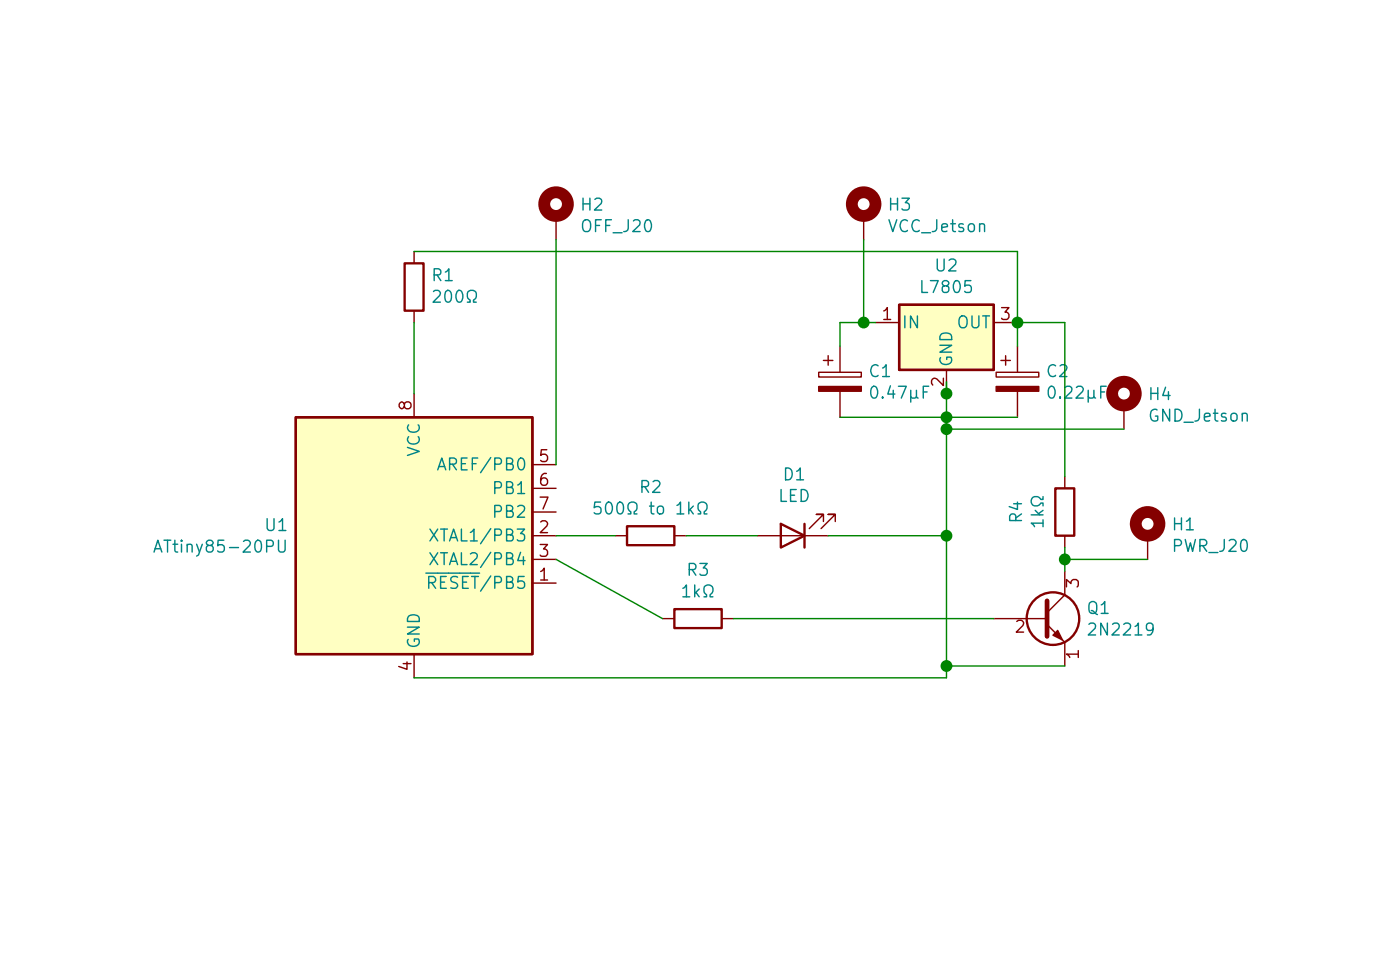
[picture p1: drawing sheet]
<svg xmlns="http://www.w3.org/2000/svg" width="150mm" height="102mm" viewBox="0 0 150 102" stroke-linecap="round" stroke-linejoin="round" font-family="sans-serif">
<g fill="none" stroke="#840000" stroke-width=".25">
<path d="M43.4 28.2h2.1v5.1h-2.1zM96.5 32.7h10.2v7h-10.2zM31.7 44.7h25.4v25.4h-25.4zM67.3 56.4h5.1v2.1h-5.1zM83.8 56.2l2.6 1.2-2.6 1.3zM86.4 56.2v2.5M113.3 52.4h2v5h-2zM72.4 65.3h5.1v2.1h-5.1z"/>
<circle cx="113" cy="66.3" r="2.82"/>
</g>
<g fill="none" stroke="#840000" stroke-width=".15">
<path d="M44.4 27v1.2M44.4 33.3v1.3M59.7 23.2v2.5M87.9 39.9h4.6v.5h-4.6zM88.4 38.7h1M88.9 38.1v1.1M90.2 37.1v2.8M92.7 23.2v2.5M94 34.6h2.5M101.6 39.7v2.5M106.7 34.6h2.5M106.9 39.9h4.6v.5h-4.6z"/>
<path d="M107.4 38.7h1.1M107.9 38.1v1.1M109.2 37.1v2.8M44.4 42.2v2.5M57.1 57.4h2.6M57.1 60h2.6M57.1 49.8h2.6M57.1 52.4h2.6M57.1 54.9h2.6M66 57.4h1.3M72.4 57.4h1.3M81.3 57.4h7.6"/>
<path d="M88.4 55.9v-.7h-.8h.8l-1.5 1.5M89.7 55.9v-.7h-.8h.8l-1.6 1.5M90.2 42v2.7M109.2 42v2.7M114.3 51.1v1.3M114.3 57.4v1.3M120.6 43.5v2.5M123.2 57.4v2.6M44.4 70.1v2.6M57.1 62.5h2.6M71.1 66.3h1.3M77.5 66.3h1.2"/>
<path d="M106.7 66.3h5.7M112.4 67l1.9 1.9v2.5M114.3 61.3v2.5l-1.9 1.9"/>
</g>
<g fill="none" stroke="#008484" stroke-width=".15">
<path d="M46.5 31.3l.2-.2h.3l.2 .2 .1 .2-.1 .2-.7 .7h.8M50.2 32.4h.3v-.2a.54 .54 0 0 1-.3-.8 .54 .54 0 0 1 .8-.2 .59 .59 0 0 1-.2 1v.2h.3M16.5 59.2l.4-1.3 .5 1.3M16.6 58.8h.6M29.9 57.9v1.1l.2 .2h.4l.1-.2v-1.1M46.2 56.7l.8 1.3M46.2 59.3l.8 1.2M47 50.4l.4-1.3 .5 1.3M47 56.7l-.8 1.3M47 59.3l-.8 1.2M47.1 50h.6M64.5 53.8h-.6l-.1 .7 .2-.2h.3l.2 .2v.5a.49 .49 0 0 1-.6 .1l-.1-.1"/>
<path d="M65.2 53.9a.28 .28 0 0 1 .3 0 .28 .28 0 0 1 .2 .2 .64 .64 0 0 1-.4 1 .83 .83 0 0 1-.1-1.2zM74.1 54.6l.3 .5M74.4 54.3l-.5 .5M74.9 55.1h.3v-.2a.54 .54 0 0 1-.2-.7 .54 .54 0 0 1 .7-.3 .57 .57 0 0 1-.1 1v.2h.3M93.6 41.5a.29 .29 0 0 1 .3-.1 .29 .29 0 0 1 .2 .3 .64 .64 0 0 1-.3 1l-.2-.1a1 1 0 0 1 0-1.1zM99.1 42h.4M99.7 41.4h-.6v1.3M112 56.1h-1.3l.3 .4M112 53.3v.3h-.3a.55 .55 0 0 0-.8-.3 .55 .55 0 0 0 0 .9 .6 .6 0 0 0 .8-.3h.3v.3M112 55.7v.8M112.6 41.5a.29 .29 0 0 1 .4-.1 .29 .29 0 0 1 .2 .3 .64 .64 0 0 1-.4 1l-.1-.1a1 1 0 0 1-.1-1.1zM118.2 42h.4"/>
<path d="M118.7 41.4h-.5v1.3M45.7 61.5h1.3M46 62.5h.5a.34 .34 0 0 0 .3-.4 .34 .34 0 0 0-.3-.3h-.5v1.3M46.3 62.5l.5 .6M73.3 63.1l.4-.4v1.3M73.3 64h.7M75.6 64h.2v-.2a.54 .54 0 0 1-.2-.8 .54 .54 0 0 1 .7-.2 .57 .57 0 0 1-.1 1v.2h.3"/>
</g>
<path d="M112.4 64.4v3.8" fill="none" stroke="#840000" stroke-width=".51"/>
<g fill="#840000" stroke="#840000" stroke-width=".15">
<path d="M113 68.1l.5-.5 .5 1z"/>
<path d="M106.9 41.4h4.6v.6h-4.6z"/>
<path d="M87.9 41.4h4.6v.6h-4.6z"/>
</g>
<g fill="#ffffc2" stroke="#ffffc2" stroke-width=".11">
<path d="M96.5 32.7h10.2v7h-10.2z"/>
<path d="M31.7 44.7h25.4v25.4h-25.4z"/>
</g>
<g fill="none" stroke="#840000" stroke-width="1.3">
<circle cx="59.7" cy="21.9" r="1.27"/>
<circle cx="92.7" cy="21.9" r="1.27"/>
<circle cx="120.6" cy="42.2" r="1.27"/>
<circle cx="123.2" cy="56.2" r="1.27"/>
</g>
<g fill="none" stroke="#008400" stroke-width=".15">
<path d="M44.4 27h64.8v10.1M44.4 34.6v7.6M59.7 25.7v24.1M92.7 25.7v8.9M94 34.6h-3.8v2.5M109.2 34.6h5.1v16.5M59.7 60l11.4 6.3M59.7 57.4h6.3M73.7 57.4h7.6M88.9 57.4h12.7M90.2 44.7h19M101.6 40.9v31.8h-57.2"/>
<path d="M101.6 46h19M114.3 58.7v2.6M114.3 60h8.9M78.7 66.3h28M101.6 71.4h12.7"/>
</g>
<g fill="#008400" stroke="#008400" stroke-width=".25">
<circle cx="114.3" cy="60" r=".51"/>
<circle cx="101.6" cy="57.4" r=".51"/>
<circle cx="101.6" cy="42.2" r=".51"/>
<circle cx="101.6" cy="71.4" r=".51"/>
<circle cx="101.6" cy="44.7" r=".51"/>
<circle cx="101.6" cy="46" r=".51"/>
<circle cx="92.7" cy="34.6" r=".51"/>
<circle cx="109.2" cy="34.6" r=".51"/>
</g>
<g font-size="1.8" fill="#008484">
<text x="62.5" y="22.6">H2</text>
<text x="95.5" y="22.6">H3</text>
<text x="62.5" y="24.9">OFF_J20</text>
<text x="95.5" y="24.9">VCC_Jetson</text>
<text x="100.5" y="29.1">U2</text>
<text x="46.4" y="30.2">R1</text>
<text x="47.4" y="32.5">200</text>
<text x="96.8" y="35.2">IN</text>
<text x="99.1" y="31.4">L7805</text>
<text x="102.7" y="35.2">OUT</text>
<text x="93.4" y="40.5">C1</text>
<text x="102.2" y="39.4" transform="rotate(-90 102.2 39.4)">GND</text>
<text x="112.4" y="40.5">C2</text>
<text x="94.3" y="42.8">0.47F</text>
<text x="113.4" y="42.8">0.22F</text>
<text x="123.4" y="42.9">H4</text>
<text x="123.4" y="45.2">GND_Jetson</text>
<text x="45.1" y="49" transform="rotate(-90 45.1 49)">VCC</text>
<text x="47.9" y="50.5">AREF/PB0</text>
<text x="53.2" y="53">PB1</text>
<text x="68.7" y="52.9">R2</text>
<text x="83.5" y="53.8">LED</text>
<text x="84.2" y="51.5">D1</text>
<text x="17.4" y="59.3">ATtiny85-20PU</text>
<text x="28.5" y="57">U1</text>
<text x="47.1" y="58.1">XTAL1/PB3</text>
<text x="53.2" y="55.5">PB2</text>
<text x="66.1" y="55.2">500 to 1k</text>
<text x="109.7" y="56" transform="rotate(-90 109.7 56)">R4</text>
<text x="112" y="55.8" transform="rotate(-90 112 55.8)">1k</text>
<text x="126" y="56.9">H1</text>
<text x="126" y="59.2">PWR_J20</text>
<text x="46.8" y="63.2">RESET/PB5</text>
<text x="47.1" y="60.6">XTAL2/PB4</text>
<text x="73.8" y="61.8">R3</text>
<text x="74" y="64.1">1k</text>
<text x="116.8" y="65.9">Q1</text>
<text x="45.1" y="69.6" transform="rotate(-90 45.1 69.6)">GND</text>
<text x="117.2" y="68.2">2N2219</text>
</g>
<g font-size="1.8" fill="#840000">
<text x="94.8" y="34.3">1</text>
<text x="107.5" y="34.3">3</text>
<text x="101.3" y="41.4" transform="rotate(-90 101.3 41.4)">2</text>
<text x="44.2" y="44" transform="rotate(-90 44.2 44)">8</text>
<text x="57.9" y="49.6">5</text>
<text x="57.9" y="52.1">6</text>
<text x="57.9" y="57.2">2</text>
<text x="57.9" y="59.7">3</text>
<text x="57.9" y="54.7">7</text>
<text x="57.9" y="62.3">1</text>
<text x="115.8" y="63" transform="rotate(-90 115.8 63)">3</text>
<text x="44.2" y="71.9" transform="rotate(-90 44.2 71.9)">4</text>
<text x="109" y="67.9">2</text>
<text x="115.8" y="70.6" transform="rotate(-90 115.8 70.6)">1</text>
</g>
</svg>
